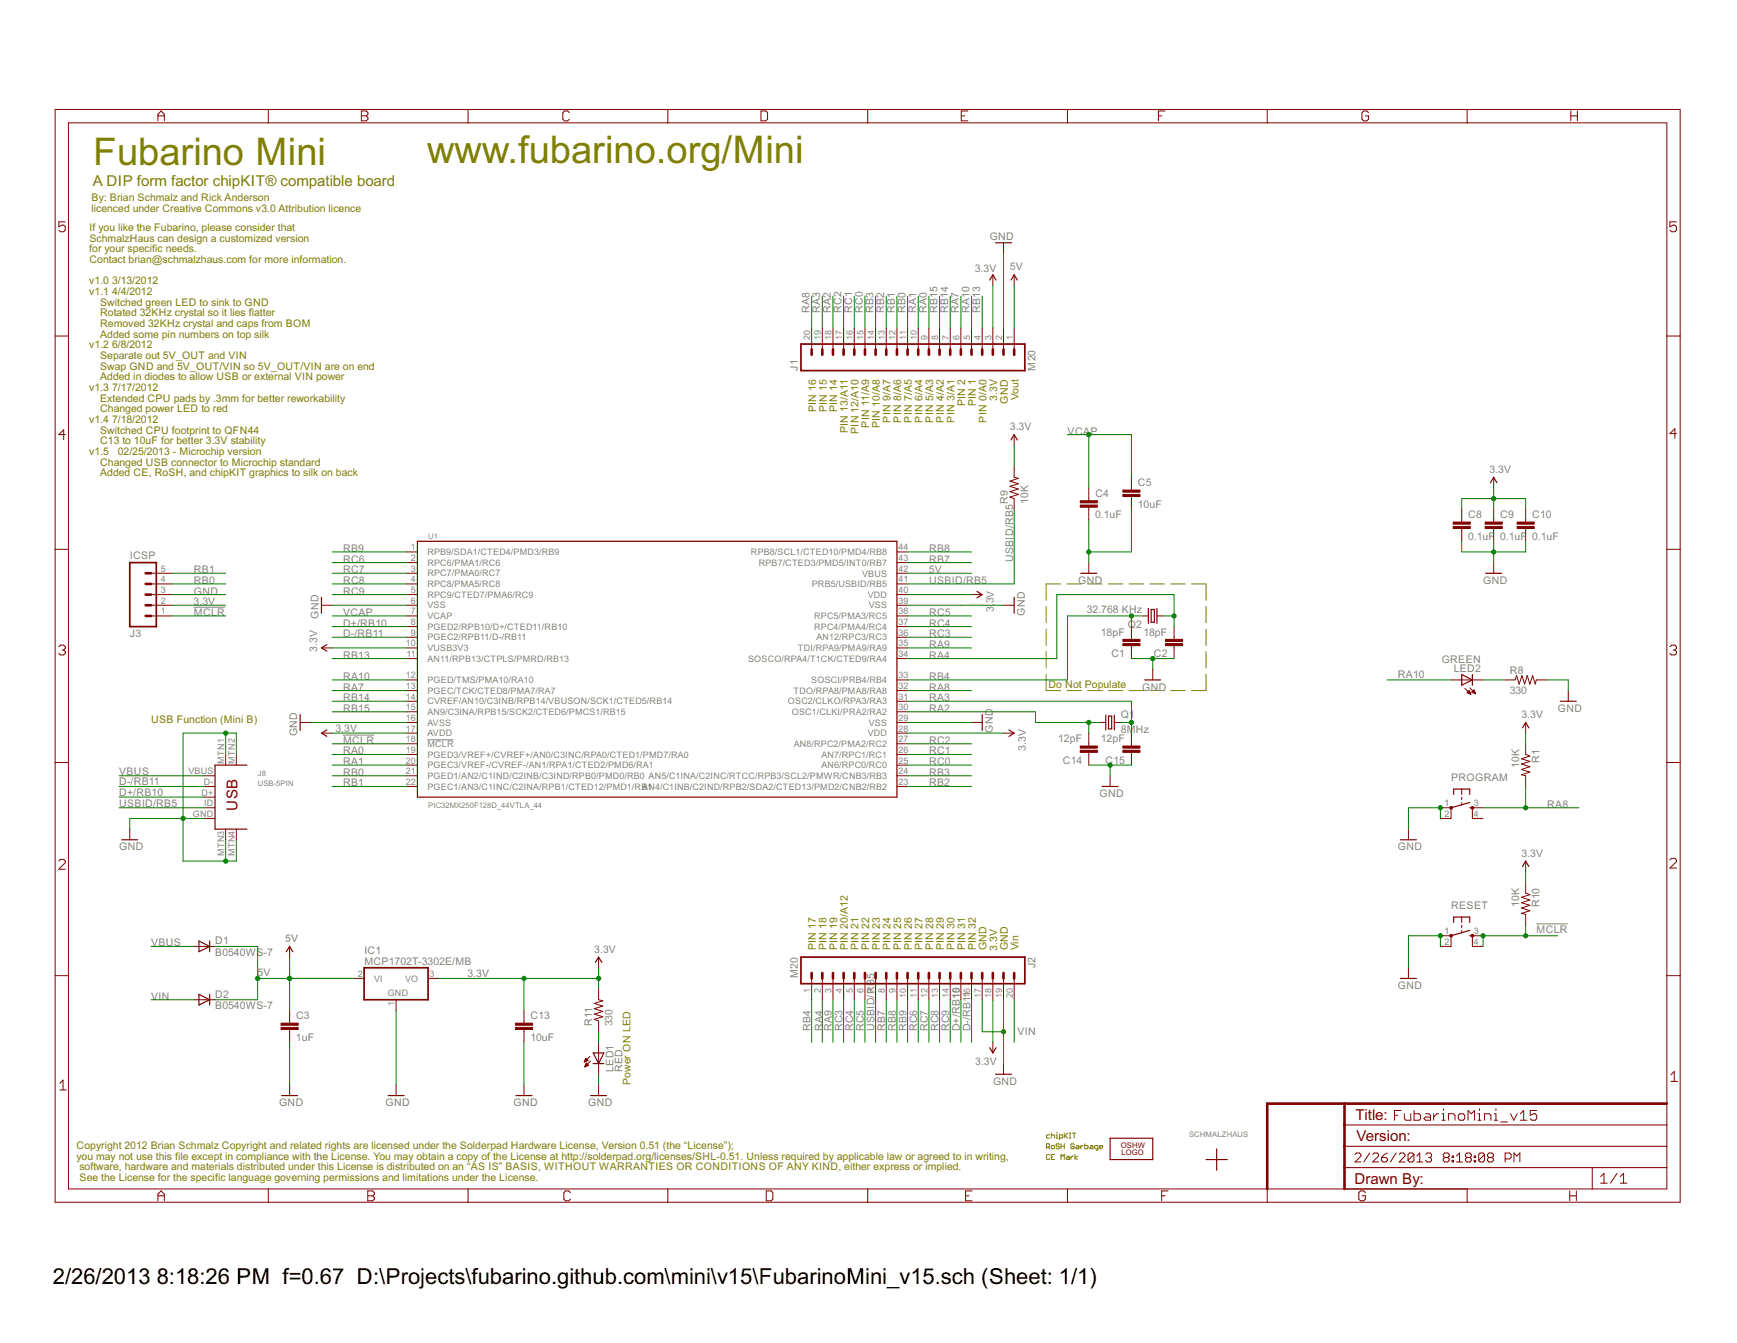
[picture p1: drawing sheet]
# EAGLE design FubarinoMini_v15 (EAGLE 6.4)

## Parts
C1  18pF  CAP0603-CAP  [0603-CAP]
C2  18pF  CAP0603-CAP  [0603-CAP]
C3  1uF  CAP0603-CAP  [0603-CAP]
C4  0.1uF  CAP0603-CAP  [0603-CAP]
C5  10uF  CAP0805  [0805]
C8  0.1uF  CAP0603-CAP  [0603-CAP]
C9  0.1uF  CAP0603-CAP  [0603-CAP]
C10  0.1uF  CAP0603  [0603]
C13  10uF  CAP0805  [0805]
C14  12pF  CAP0603-CAP  [0603-CAP]
C15  12pF  CAP0603-CAP  [0603-CAP]
D1  B0540WS-7  DIODESOD  [SOD-323]
D2  B0540WS-7  DIODESOD  [SOD-323]
IC1  MCP1702T-3302E/MB  MCP170333MB  [SOT89]
ICSP  J3  M05NOSLILK  [1X05_NOSILK]
J1  M20  [1X20_NO_PIN1]
J2  M20  [1X20_NO_PIN1]
J8  USB-5PIN  [USB-MINIB-5PIN-HIROSE-UX60-MB-5ST]
LED1  RED  LED0603  [LED-0603]
LED2  GREEN  LED0603  [LED-0603]
LOGO1  OSHW_LOGO_8MILX0070-NT  [OSHW_8X70_NOTEXT]
PROGRAM  TAC_SWITCHSND  [TACTILE_SWITCH_SMD]
Q1  8MHz  CRYSTALNX5032  [NX5032_5MM_3.2MM_CRYSTAL]
Q2  32.768 KHz  CRYSTALTC26H  [TC26H]
R1  10K  RESISTOR0603-RES  [0603-RES]
R8  330  RESISTOR0603-RES  [0603-RES]
R9  10K  RESISTOR0603-RES  [0603-RES]
R10  10K  RESISTOR0603-RES  [0603-RES]
R11  330  RESISTOR0603-RES  [0603-RES]
RESET  TAC_SWITCHSND  [TACTILE_SWITCH_SMD]
U1  PIC32MX250F128D_44VTLA_44  PIC32MX2XX_44QFN44  [QFN-44-8X8-NOPAD]
U$1  SCHMALZHAUSSCHMALZHAUS_SMALL  [SCHMALZHAUS_SMALL]
U$2  CE_MARK5MM  [CE_5MM]
U$3  ROSH_GARBAGE  [ROHS_GARBAGE_5MM]
U$4  CHIPKIT2MM  [CHIPKIT_2MM]

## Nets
3.3V: C8.1 C9.1 C10.1 C13.1 IC1.3(VO) ICSP.2 J1.3 J2.18 R1.1 R9.2 R10.1 R11.2 U1.10(VUSB3V3) U1.17(AVDD) U1.28(VDD) U1.40(VDD)
5V: C3.1 D1.1(C) D2.1(C) IC1.2(VI) IC1.2@1(VI1) J1.1 U1.42(VBUS)
!MCLR!: ICSP.1 R10.2 RESET.3 RESET.4 U1.18(!MCLR!)
D+/RB10: J2.15 J8.D+ U1.8(PGED2/RPB10/D+/CTED11/RB10)
D-/RB11: J2.16 J8.D- U1.9(PGEC2/RPB11/D-/RB11)
GND: C1.1 C2.1 C3.2 C4.2 C5.2 C8.2 C9.2 C10.2 C13.2 C14.1 C15.1 IC1.1(GND) ICSP.3 J1.2 J2.17 J2.19 J8.GND J8.MTN1 J8.MTN2 J8.MTN3 J8.MTN4 LED1.C PROGRAM.1 PROGRAM.2 R8.2 RESET.1 RESET.2 U1.6(VSS) U1.16(AVSS) U1.29(VSS) U1.39(VSS)
N$6: LED1.A R11.1
N$20: LED2.C R8.1
RA0: J1.9 U1.19(PGED3/VREF+/CVREF+/AN0/C3INC/RPA0/CTED1/PMD7/RA0)
RA1: J1.10 U1.20(PGEC3/VREF-/CVREF-/AN1/RPA1/CTED2/PMD6/RA1)
RA2: C14.2 J1.18 Q1.1 U1.30(OSC1/CLKI/PRA2/RA2)
RA3: C15.2 J1.19 Q1.2 U1.31(OSC2/CLKO/RPA3/RA3)
RA4: C2.2 J2.2 Q2.1 U1.34(SOSCO/RPA4/T1CK/CTED9/RA4)
RA7: J1.6 U1.13(PGEC/TCK/CTED8/PMA7/RA7)
RA8: J1.20 PROGRAM.3 R1.2 U1.32(TDO/RPA8/PMA8/RA8)
RA9: J2.3 U1.35(TDI/RPA9/PMA9/RA9)
RA10: J1.5 LED2.A U1.12(PGED/TMS/PMA10/RA10)
RB0: ICSP.4 J1.11 U1.21(PGED1/AN2/C1IND/C2INB/C3IND/RPB0/PMD0/RB0)
RB1: ICSP.5 J1.12 U1.22(PGEC1/AN3/C1INC/C2INA/RPB1/CTED12/PMD1/RB1)
RB2: J1.13 U1.23(AN4/C1INB/C2IND/RPB2/SDA2/CTED13/PMD2/CNB2/RB2)
RB3: J1.14 U1.24(AN5/C1INA/C2INC/RTCC/RPB3/SCL2/PMWR/CNB3/RB3)
RB4: C1.2 J2.1 Q2.2 U1.33(SOSCI/PRB4/RB4)
RB7: J2.8 U1.43(RPB7/CTED3/PMD5/INT0/RB7)
RB8: J2.9 U1.44(RPB8/SCL1/CTED10/PMD4/RB8)
RB9: J2.10 U1.1(RPB9/SDA1/CTED4/PMD3/RB9)
RB13: J1.4 U1.11(AN11/RPB13/CTPLS/PMRD/RB13)
RB14: J1.7 U1.14(CVREF/AN10/C3INB/RPB14/VBUSON/SCK1/CTED5/RB14)
RB15: J1.8 U1.15(AN9/C3INA/RPB15/SCK2/CTED6/PMCS1/RB15)
RC0: J1.15 U1.25(AN6/RPC0/RC0)
RC1: J1.16 U1.26(AN7/RPC1/RC1)
RC2: J1.17 U1.27(AN8/RPC2/PMA2/RC2)
RC3: J2.4 U1.36(AN12/RPC3/RC3)
RC4: J2.5 U1.37(RPC4/PMA4/RC4)
RC5: J2.6 U1.38(RPC5/PMA3/RC5)
RC6: J2.11 U1.2(RPC6/PMA1/RC6)
RC7: J2.12 U1.3(RPC7/PMA0/RC7)
RC8: J2.13 U1.4(RPC8/PMA5/RC8)
RC9: J2.14 U1.5(RPC9/CTED7/PMA6/RC9)
USBID/RB5: J2.7 J8.ID R9.1 U1.41(PRB5/USBID/RB5)
VBUS: D1.2(A) J8.VBUS
VCAP: C4.1 C5.1 U1.7(VCAP)
VIN: D2.2(A) J2.20
Unconnected: PROGRAM.4

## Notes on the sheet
- Fubarino Mini | www.fubarino.org/Mini
- A DIP form factor chipKIT® compatible board
- By: Brian Schmalz and Rick Anderson
- licenced under Creative Commons v3.0 Attribution licence
- If you like the Fubarino, please consider that
- SchmalzHaus can design a customized version
- for your specific needs.
- Contact brian@schmalzhaus.com for more information.
- v1.0 3/13/2012
- v1.1 4/4/2012
- Switched green LED to sink to GND
- Rotated 32KHz crystal so it lies flatter
- Removed 32KHz crystal and caps from BOM
- Added some pin numbers on top silk
- v1.2 6/8/2012
- Separate out 5V_OUT and VIN
- Swap GND and 5V_OUT/VIN so 5V_OUT/VIN are on end
- Added in diodes to allow USB or external VIN power | PIN 16 | PIN 15 | PIN 14 | PIN 13/A11 | PIN 12/A10 | PIN 11/A9 | PIN 10/A8 | PIN 9/A7 | PIN 8/A6 | PIN 7/A5 | PIN 6/A4 | PIN 5/A3 | PIN 4/A2 | PIN 3/A1 | PIN 2 | PIN 1 | PIN 0/A0 | 3.3V | GND | Vout
- v1.3 7/17/2012
- Extended CPU pads by .3mm for better reworkability
- Changed power LED to red
- v1.4 7/18/2012
- Switched CPU footprint to QFN44
- C13 to 10uF for better 3.3V stability
- v1.5   02/25/2013 - Microchip version
- Changed USB connector to Microchip standard
- Added CE, RoSH, and chipKIT graphics to silk on back
- Do Not Populate
- USB Function (Mini B)
- PIN 17 | PIN 18 | PIN 19 | PIN 20/A12 | PIN 21 | PIN 22 | PIN 23 | PIN 24 | PIN 25 | PIN 26 | PIN 27 | PIN 28 | PIN 29 | PIN 30 | PIN 31 | PIN 32 | GND | 3.3V | GND | Vin
- Power ON LED
- Copyright 2012 Brian Schmalz Copyright and related rights are licensed under the Solderpad Hardware License, Version 0.51 (the “License”);
- you may not use this file except in compliance with the License. You may obtain a copy of the License at http://solderpad.org/licenses/SHL-0.51. Unless required by applicable law or agreed to in writing,
- software, hardware and materials distributed under this License is distributed on an “AS IS” BASIS, WITHOUT WARRANTIES OR CONDITIONS OF ANY KIND, either express or implied.
- See the License for the specific language governing permissions and limitations under the License.
